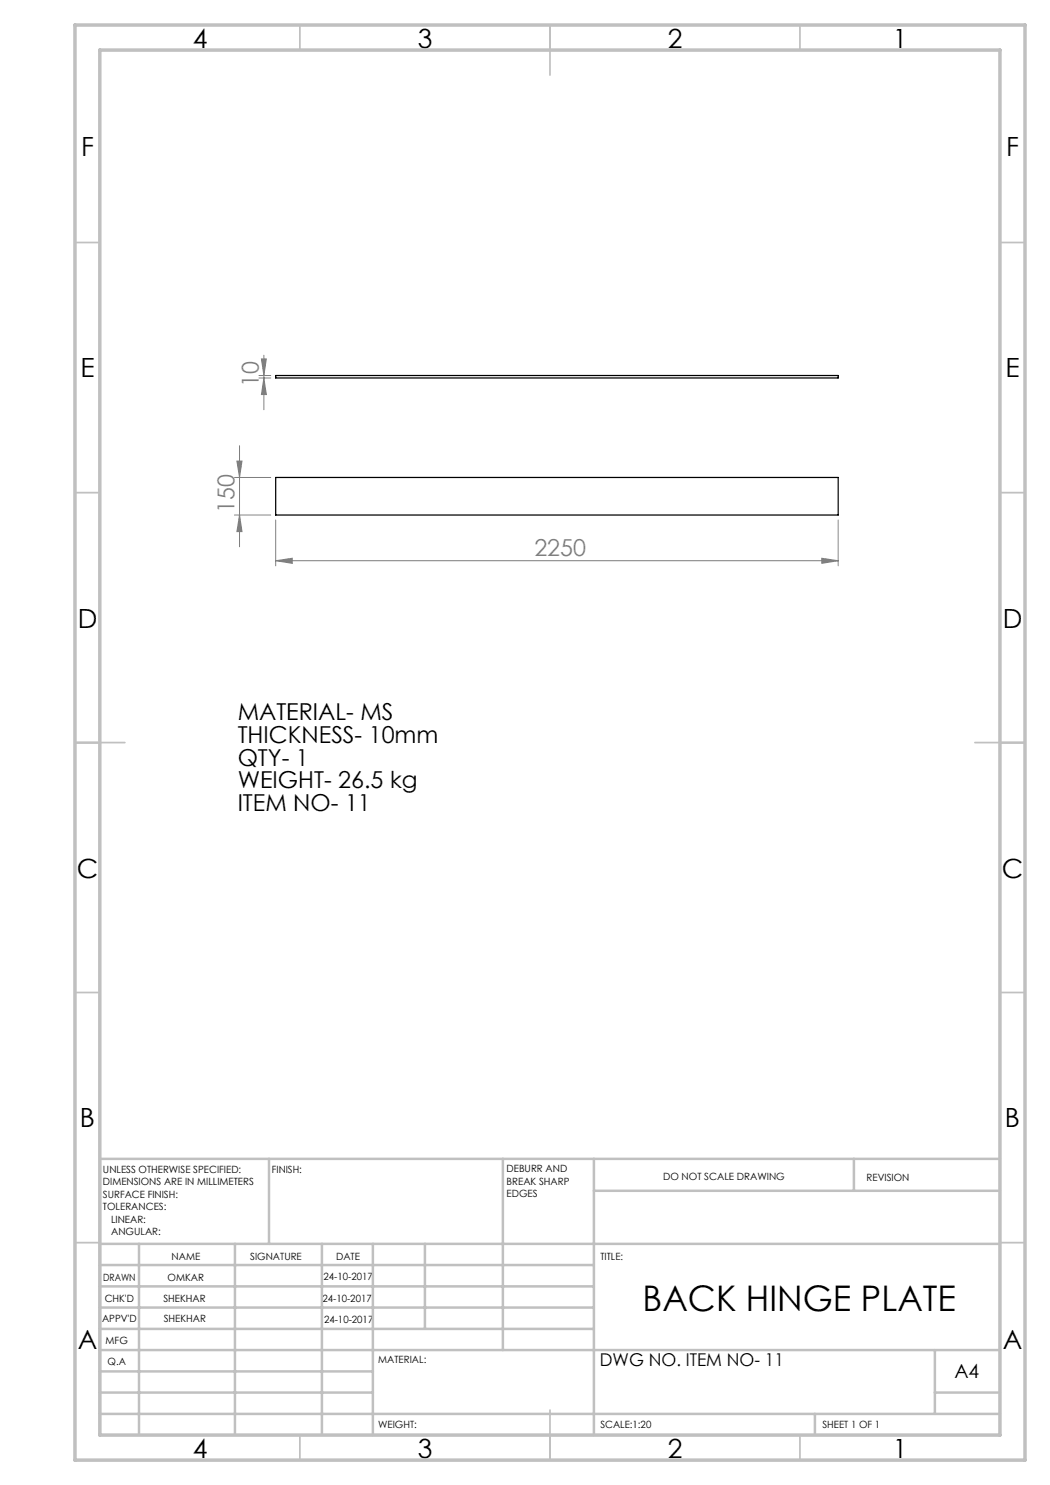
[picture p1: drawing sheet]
<svg xmlns="http://www.w3.org/2000/svg" width="210mm" height="297mm" viewBox="0 0 210 297" stroke-linecap="round" stroke-linejoin="round" font-family="sans-serif">
<g fill="none" stroke="#808080" stroke-width=".2">
<path d="M51.8 75.6h2.4M51.8 75.1h2.4M52.3 71.8h1l-.5 3.3zM52.8 71v10.9M52.8 75.6l.5 3.3h-1zM46.9 95.5h7.3M47.4 92.2h1l-.5 3.3zM47.9 89.1v20.3M46.9 103h7.3M47.9 103l.5 3.3h-1zM55.1 112.1l3.4-.4v1zM55.1 104v9.2"/>
<path d="M55.1 112.1h112.5M164.4 111.7l3.2 .4-3.2 .6zM167.6 104v9.2"/>
</g>
<g fill="none" stroke="#c0c0c0" stroke-width=".35">
<path d="M60 5v5M110 5v10M160 5v5M15 48.5h5M200 48.5h5M15 98.5h5M200 98.5h5M15 148.5h10M195 148.5h10M15 198.5h5M200 198.5h5M15 248.5h5"/>
<path d="M200 248.5h5M60 287v5M110 282v10M160 287v5"/>
</g>
<g fill="none" stroke="#c0c0c0" stroke-width=".5">
<path d="M53.8 231.8v17M100.6 231.8v38.2M118.8 231.8v55.2M118.8 238.2h81.2M170.8 231.8v6.4M200 231.8h-180v55.2M20 248.8h180M20 257.3h98.8M20 253h98.8M27.8 248.8v38.2M47 248.8v38.2M64.4 248.8v38.2"/>
<path d="M74.6 248.8v38.2M85 248.8v17M20 265.8h98.8M20 261.5h98.8M20 278.5h54.6M20 274.3h54.6M20 270h180M187 278.5h13M187 270v12.8M20 282.8h180M163 282.8v4.2"/>
</g>
<path d="M15 5h190v287h-190zM20 10h180v277h-180z" fill="none" stroke="#c0c0c0" stroke-width=".7"/>
<g fill="#808080">
<path d="M55.1 112.1l3.4-.4v1zM164.4 111.7l3.2 .4-3.2 .6z"/>
<path d="M52.8 75.6l.5 3.3h-1zM52.3 71.8h1l-.5 3.3z"/>
<path d="M47.4 92.2h1l-.5 3.3zM47.9 103l.5 3.3h-1z"/>
</g>
<path d="M55.1 75.1h112.5v.5h-112.5zM55.1 95.5h112.5v7.5h-112.5z" fill="none" stroke="#000" stroke-width=".25"/>
<text font-size="7.1" x="128.5" y="262.3">BACK HINGE PLATE</text>
<g font-size="5.3">
<text x="38.5" y="9.5">4</text>
<text x="83.5" y="9.5">3</text>
<text x="133.6" y="9.5">2</text>
<text x="178.6" y="9.5">1</text>
<text x="16.2" y="31.3">F</text>
<text x="201.2" y="31.3">F</text>
<text x="16.1" y="75.5">E</text>
<text x="201.1" y="75.5">E</text>
<text x="15.5" y="125.5">D</text>
<text x="200.5" y="125.5">D</text>
<text x="15.4" y="175.5">C</text>
<text x="200.4" y="175.5">C</text>
<text x="16" y="225.5">B</text>
<text x="201" y="225.5">B</text>
<text x="15.5" y="269.8">A</text>
<text x="200.5" y="269.8">A</text>
<text x="38.5" y="291.5">4</text>
<text x="83.5" y="291.5">3</text>
<text x="133.6" y="291.5">2</text>
<text x="178.6" y="291.5">1</text>
</g>
<g font-size="4.7" fill="#808080">
<text x="51.8" y="77.5" transform="rotate(-90 51.8 77.5)">10</text>
<text x="46.9" y="102.6" transform="rotate(-90 46.9 102.6)">150</text>
<text x="106.9" y="111.1">2250</text>
</g>
<g font-size="4.7">
<text x="47.5" y="144.1">MATERIAL- MS</text>
<text x="47.5" y="148.6">THICKNESS- 10mm</text>
<text x="47.5" y="153.1">QTY- 1</text>
<text x="47.5" y="157.7">WEIGHT- 26.5 kg</text>
<text x="47.5" y="162.2">ITEM NO- 11</text>
</g>
<text font-size="3.9" x="190.9" y="275.5">A4</text>
<text font-size="3.5" x="120" y="273.2">DWG NO. ITEM NO- 11</text>
<g font-size="2">
<text x="20.6" y="234.6">UNLESS OTHERWISE SPECIFIED:</text>
<text x="20.6" y="237.1">DIMENSIONS ARE IN MILLIMETERS</text>
<text x="20.6" y="239.6">SURFACE FINISH:</text>
<text x="54.4" y="234.6">FINISH:</text>
<text x="101.3" y="234.5">DEBURR AND</text>
<text x="101.3" y="237">BREAK SHARP</text>
<text x="101.3" y="239.5">EDGES</text>
<text x="132.6" y="236">DO NOT SCALE DRAWING</text>
<text x="173.3" y="236.2">REVISION</text>
<text x="20.6" y="242.1">TOLERANCES:</text>
<text x="22.2" y="244.6">LINEAR:</text>
<text x="22.2" y="247.1">ANGULAR:</text>
<text x="34.3" y="252">NAME</text>
<text x="50" y="251.9">SIGNATURE</text>
<text x="67.2" y="251.9">DATE</text>
<text x="120.1" y="251.9">TITLE:</text>
<text x="20.6" y="256.1">DRAWN</text>
<text x="33.5" y="256.1">OMKAR</text>
<text x="64.7" y="255.9">24-10-2017</text>
<text x="20.9" y="260.3">CHK'D</text>
<text x="32.7" y="260.3">SHEKHAR</text>
<text x="64.5" y="260.3">24-10-2017</text>
<text x="20.4" y="264.4">APPV'D</text>
<text x="21.1" y="268.8">MFG</text>
<text x="32.8" y="264.4">SHEKHAR</text>
<text x="64.8" y="264.6">24-10-2017</text>
<text x="21.5" y="273">Q.A</text>
<text x="75.6" y="272.5">MATERIAL:</text>
<text x="75.6" y="285.5">WEIGHT:</text>
<text x="120.1" y="285.6">SCALE:1:20</text>
<text x="164.5" y="285.6">SHEET 1 OF 1</text>
</g>
</svg>
